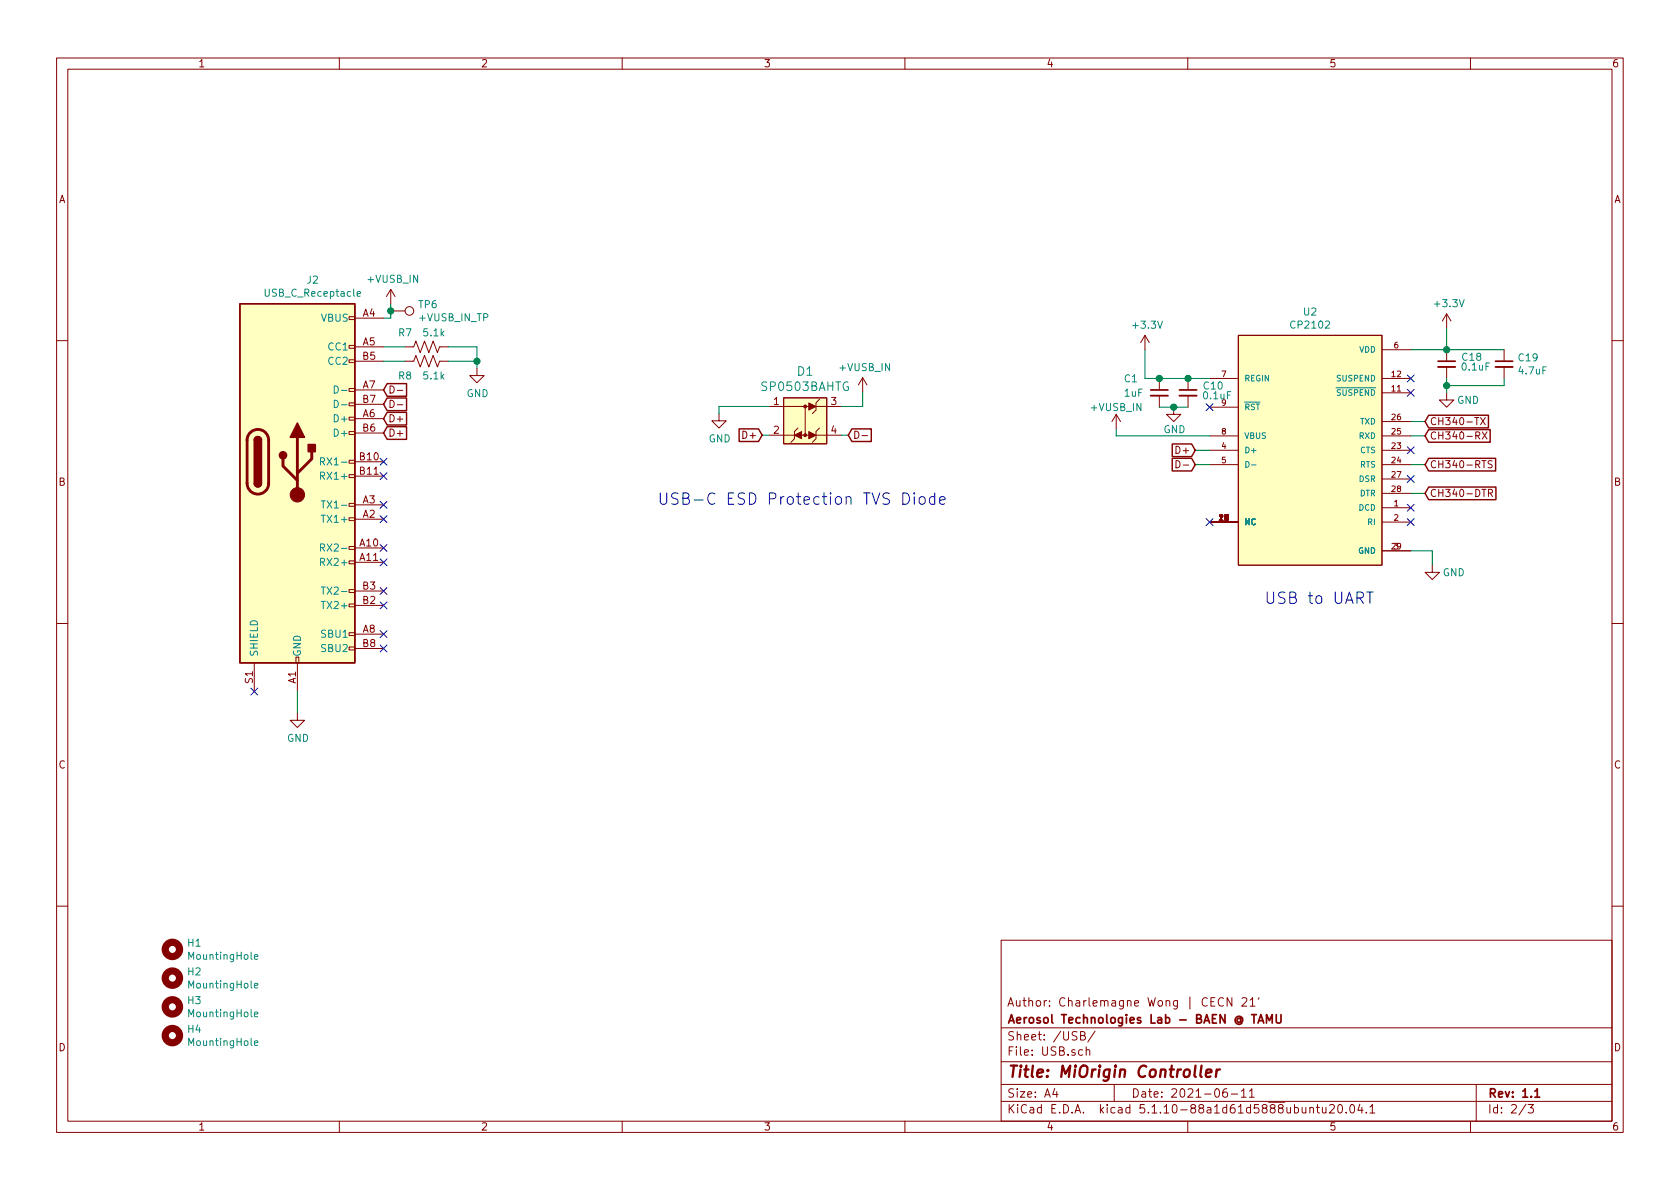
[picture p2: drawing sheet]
EESchema Schematic File Version 4
EELAYER 30 0
EELAYER END
$Descr A4 11693 8268
encoding utf-8
Sheet 2 3
Title "MiOrigin Controller"
Date "2021-06-11"
Rev "1.1"
Comp "Aerosol Technologies Lab - BAEN @ TAMU"
Comment1 "Author: Charlemagne Wong | CECN 21'"
Comment2 ""
Comment3 ""
Comment4 ""
$EndDescr
Connection ~ 3320 2505
Wire Wire Line
	3320 2405 3320 2505
Wire Wire Line
	3120 2405 3320 2405
Wire Wire Line
	3320 2505 3320 2555
Wire Wire Line
	3120 2505 3320 2505
$Comp
L power:GND #PWR?
U 1 1
P 3320 2555
AR Path="/60D75987" Ref="#PWR?"  Part="1" 
AR Path="/60D5DC34/60D75987" Ref="#PWR0105"  Part="1" 
F 0 "#PWR0105" H 3320 2305 50  0001 C CNN
F 1 "GND" H 3325 2382 50  0000 C CNN
F 2 "" H 3320 2555 50  0001 C CNN
F 3 "" H 3320 2555 50  0001 C CNN
	1    3320 2555
	1    0    0    -1  
$EndComp
Wire Wire Line
	2820 2505 2670 2505
Wire Wire Line
	2670 2405 2820 2405
$Comp
L Device:R_US R?
U 1 1
P 2970 2505
AR Path="/60D7598F" Ref="R?"  Part="1" 
AR Path="/60D5DC34/60D7598F" Ref="R8"  Part="1" 
F 0 "R8" V 3070 2355 50  0000 C CNN
F 1 "5.1k" V 3070 2555 50  0000 C CNN
F 2 "Resistor_SMD:R_0603_1608Metric" V 3010 2495 50  0001 C CNN
F 3 "~" H 2970 2505 50  0001 C CNN
F 4 "https://www.digikey.com/en/products/detail/bourns-inc/CR0603-FX-5101ELF/3784064" H 2970 2505 50  0001 C CNN "DigiKey"
	1    2970 2505
	0    1    1    0   
$EndComp
$Comp
L Device:R_US R?
U 1 1
P 2970 2405
AR Path="/60D75995" Ref="R?"  Part="1" 
AR Path="/60D5DC34/60D75995" Ref="R7"  Part="1" 
F 0 "R7" V 2870 2255 50  0000 C CNN
F 1 "5.1k" V 2870 2455 50  0000 C CNN
F 2 "Resistor_SMD:R_0603_1608Metric" V 3010 2395 50  0001 C CNN
F 3 "~" H 2970 2405 50  0001 C CNN
F 4 "https://www.digikey.com/en/products/detail/bourns-inc/CR0603-FX-5101ELF/3784064" H 2970 2405 50  0001 C CNN "DigiKey"
	1    2970 2405
	0    1    1    0   
$EndComp
$Comp
L power:GND #PWR0143
U 1 1
P 2070 4955
F 0 "#PWR0143" H 2070 4705 50  0001 C CNN
F 1 "GND" H 2075 4782 50  0000 C CNN
F 2 "" H 2070 4955 50  0001 C CNN
F 3 "" H 2070 4955 50  0001 C CNN
	1    2070 4955
	1    0    0    -1  
$EndComp
Wire Wire Line
	2070 4805 2070 4955
NoConn ~ 2670 4505
NoConn ~ 2670 4405
NoConn ~ 2670 4205
NoConn ~ 2670 4105
NoConn ~ 2670 3905
NoConn ~ 2670 3805
NoConn ~ 2670 3605
NoConn ~ 2670 3505
NoConn ~ 1770 4805
Text GLabel 2670 3005 2    50   Input ~ 0
D+
Text GLabel 2670 2805 2    50   Input ~ 0
D-
Text GLabel 2670 2705 2    50   Input ~ 0
D-
Text GLabel 2670 2905 2    50   Input ~ 0
D+
NoConn ~ 2670 3205
NoConn ~ 2670 3305
$Comp
L MiOrigin:+VUSB_IN #PWR0144
U 1 1
P 2720 2105
F 0 "#PWR0144" H 2720 1955 50  0001 C CNN
F 1 "+VUSB_IN" H 2735 2278 50  0000 C CNN
F 2 "" H 2720 2105 50  0001 C CNN
F 3 "" H 2720 2105 50  0001 C CNN
	1    2720 2105
	1    0    0    -1  
$EndComp
Wire Wire Line
	2720 2205 2670 2205
$Comp
L Connector:USB_C_Receptacle J?
U 1 1
P 2070 3205
AR Path="/60D7597C" Ref="J?"  Part="1" 
AR Path="/60D5DC34/60D7597C" Ref="J2"  Part="1" 
F 0 "J2" H 2177 4472 50  0000 C CNN
F 1 "USB_C_Receptacle" H 2177 4381 50  0000 C CNN
F 2 "Connector_USB:USB_C_Receptacle_GCT_USB4085" H 2220 3205 50  0001 C CNN
F 3 "https://media.digikey.com/pdf/Data%20Sheets/GCT%20PDFs/Ionex_USB_Conn_Br.pdf" H 2220 3205 50  0001 C CNN
F 4 "https://www.digikey.com/en/products/detail/gct/USB4085-GF-A/9859662" H 2070 3205 50  0001 C CNN "Digikey"
F 5 "USB4085-GF-A" H 2070 3205 50  0001 C CNN "MPN"
F 6 "https://www.digikey.com/en/products/detail/gct/USB4085-GF-A/9859662" H 2070 3205 50  0001 C CNN "DigiKey"
	1    2070 3205
	1    0    0    -1  
$EndComp
$Comp
L Mechanical:MountingHole H1
U 1 1
P 1200 6600
F 0 "H1" H 1300 6646 50  0000 L CNN
F 1 "MountingHole" H 1300 6555 50  0000 L CNN
F 2 "MountingHole:MountingHole_3.2mm_M3_DIN965_Pad_TopBottom" H 1200 6600 50  0001 C CNN
F 3 "~" H 1200 6600 50  0001 C CNN
	1    1200 6600
	1    0    0    -1  
$EndComp
$Comp
L Mechanical:MountingHole H2
U 1 1
P 1200 6800
F 0 "H2" H 1300 6846 50  0000 L CNN
F 1 "MountingHole" H 1300 6755 50  0000 L CNN
F 2 "MountingHole:MountingHole_3.2mm_M3_DIN965_Pad_TopBottom" H 1200 6800 50  0001 C CNN
F 3 "~" H 1200 6800 50  0001 C CNN
	1    1200 6800
	1    0    0    -1  
$EndComp
$Comp
L Mechanical:MountingHole H3
U 1 1
P 1200 7000
F 0 "H3" H 1300 7046 50  0000 L CNN
F 1 "MountingHole" H 1300 6955 50  0000 L CNN
F 2 "MountingHole:MountingHole_3.2mm_M3_DIN965_Pad_TopBottom" H 1200 7000 50  0001 C CNN
F 3 "~" H 1200 7000 50  0001 C CNN
	1    1200 7000
	1    0    0    -1  
$EndComp
$Comp
L Mechanical:MountingHole H4
U 1 1
P 1200 7200
F 0 "H4" H 1300 7246 50  0000 L CNN
F 1 "MountingHole" H 1300 7155 50  0000 L CNN
F 2 "MountingHole:MountingHole_3.2mm_M3_DIN965_Pad_TopBottom" H 1200 7200 50  0001 C CNN
F 3 "~" H 1200 7200 50  0001 C CNN
	1    1200 7200
	1    0    0    -1  
$EndComp
Wire Wire Line
	2720 2105 2720 2155
$Comp
L Connector:TestPoint TP6
U 1 1
P 2720 2155
F 0 "TP6" V 2674 2343 50  0000 L CNN
F 1 "+VUSB_IN_TP" V 2765 2343 50  0000 L CNN
F 2 "TestPoint:TestPoint_Pad_D2.0mm" H 2920 2155 50  0001 C CNN
F 3 "~" H 2920 2155 50  0001 C CNN
	1    2720 2155
	0    1    1    0   
$EndComp
Connection ~ 2720 2155
Wire Wire Line
	2720 2155 2720 2205
Text GLabel 9920 2925 2    50   Input ~ 0
CH340-TX
Text GLabel 9920 3025 2    50   Input ~ 0
CH340-RX
Text GLabel 9920 3425 2    50   Input ~ 0
CH340-DTR
Text GLabel 9920 3225 2    50   Input ~ 0
CH340-RTS
$Comp
L CP2102:CP2102 U2
U 1 1
P 9120 3125
F 0 "U2" H 9120 4090 50  0000 C CNN
F 1 "CP2102" H 9120 3999 50  0000 C CNN
F 2 "CP2102:QFN50P500X500X100-29N" H 9120 3125 50  0001 L BNN
F 3 "" H 9120 3125 50  0001 L BNN
F 4 "CP2102" H 9120 3125 50  0001 L BNN "MP"
F 5 "None" H 9120 3125 50  0001 L BNN "PRICE"
F 6 "Silicon Labs" H 9120 3125 50  0001 L BNN "MF"
F 7 "WFQFN-20 Silicon Labs" H 9120 3125 50  0001 L BNN "PACKAGE"
F 8 "Unavailable" H 9120 3125 50  0001 L BNN "AVAILABILITY"
F 9 "USB to UART Bridge" H 9120 3125 50  0001 L BNN "DESCRIPTION"
F 10 "https://www.digikey.com/en/products/detail/silicon-labs/CP2102-GM/696598" H 9120 3125 50  0001 C CNN "DigiKey"
	1    9120 3125
	1    0    0    -1  
$EndComp
$Comp
L MiOrigin:+VUSB_IN #PWR0106
U 1 1
P 7770 2975
F 0 "#PWR0106" H 7770 2825 50  0001 C CNN
F 1 "+VUSB_IN" H 7770 3125 50  0000 C CNN
F 2 "" H 7770 2975 50  0001 C CNN
F 3 "" H 7770 2975 50  0001 C CNN
	1    7770 2975
	1    0    0    -1  
$EndComp
Wire Wire Line
	7970 2425 7970 2625
Wire Wire Line
	7970 2625 8070 2625
NoConn ~ 8420 2825
$Comp
L Device:C_Small C1
U 1 1
P 8070 2725
F 0 "C1" H 7820 2825 50  0000 L CNN
F 1 "1uF" H 7820 2725 50  0000 L CNN
F 2 "Capacitor_SMD:C_0603_1608Metric" H 8070 2725 50  0001 C CNN
F 3 "~" H 8070 2725 50  0001 C CNN
F 4 "https://www.digikey.com/en/products/detail/kemet/C0603C105K4RACAUTO/8635831" H 8070 2725 50  0001 C CNN "DigiKey"
	1    8070 2725
	1    0    0    -1  
$EndComp
Connection ~ 8070 2625
Wire Wire Line
	8070 2625 8270 2625
$Comp
L Device:C_Small C10
U 1 1
P 8270 2725
F 0 "C10" H 8370 2775 50  0000 L CNN
F 1 "0.1uF" H 8366 2707 50  0000 L CNN
F 2 "Capacitor_SMD:C_0603_1608Metric" H 8270 2725 50  0001 C CNN
F 3 "~" H 8270 2725 50  0001 C CNN
F 4 "https://www.digikey.com/en/products/detail/kemet/C0603C104J4RACTU/411096" H 8270 2725 50  0001 C CNN "DigiKey"
	1    8270 2725
	1    0    0    -1  
$EndComp
Connection ~ 8270 2625
Wire Wire Line
	8270 2625 8420 2625
$Comp
L power:GND #PWR0107
U 1 1
P 8170 2825
F 0 "#PWR0107" H 8170 2575 50  0001 C CNN
F 1 "GND" H 8176 2671 50  0000 C CNN
F 2 "" H 8170 2825 50  0001 C CNN
F 3 "" H 8170 2825 50  0001 C CNN
	1    8170 2825
	1    0    0    -1  
$EndComp
Wire Wire Line
	8170 2825 8070 2825
Wire Wire Line
	8170 2825 8270 2825
Connection ~ 8170 2825
$Comp
L Device:C_Small C18
U 1 1
P 10070 2525
F 0 "C18" H 10170 2575 50  0000 L CNN
F 1 "0.1uF" H 10166 2507 50  0000 L CNN
F 2 "Capacitor_SMD:C_0603_1608Metric" H 10070 2525 50  0001 C CNN
F 3 "~" H 10070 2525 50  0001 C CNN
F 4 "https://www.digikey.com/en/products/detail/kemet/C0603C104J4RACTU/411096" H 10070 2525 50  0001 C CNN "DigiKey"
	1    10070 2525
	1    0    0    -1  
$EndComp
Wire Wire Line
	9820 2425 10070 2425
$Comp
L power:GND #PWR0108
U 1 1
P 10070 2725
F 0 "#PWR0108" H 10070 2475 50  0001 C CNN
F 1 "GND" H 10220 2675 50  0000 C CNN
F 2 "" H 10070 2725 50  0001 C CNN
F 3 "" H 10070 2725 50  0001 C CNN
	1    10070 2725
	1    0    0    -1  
$EndComp
NoConn ~ 9820 2625
NoConn ~ 9820 2725
Text GLabel 8320 3125 0    50   Input ~ 0
D+
Wire Wire Line
	8320 3125 8420 3125
Text GLabel 8320 3225 0    50   Input ~ 0
D-
Wire Wire Line
	8320 3225 8420 3225
NoConn ~ 8420 3625
Wire Wire Line
	9920 2925 9820 2925
Wire Wire Line
	9820 3025 9920 3025
Wire Wire Line
	9920 3425 9820 3425
Wire Wire Line
	9920 3225 9820 3225
NoConn ~ 9820 3125
NoConn ~ 9820 3325
NoConn ~ 9820 3525
NoConn ~ 9820 3625
$Comp
L dk_TVS-Diodes:SP0503BAHTG D1
U 1 1
P 5655 2920
F 0 "D1" H 5605 3267 60  0000 C CNN
F 1 "SP0503BAHTG" H 5605 3161 60  0000 C CNN
F 2 "digikey-footprints:SOT-143-4" H 5855 3120 60  0001 L CNN
F 3 "https://www.littelfuse.com/~/media/files/littelfuse/technical%20resources/documents/data%20sheets/sp05xxba.pdf" H 5855 3220 60  0001 L CNN
F 4 "F2715CT-ND" H 5855 3320 60  0001 L CNN "Digi-Key_PN"
F 5 "SP0503BAHTG" H 5855 3420 60  0001 L CNN "MPN"
F 6 "Circuit Protection" H 5855 3520 60  0001 L CNN "Category"
F 7 "TVS - Diodes" H 5855 3620 60  0001 L CNN "Family"
F 8 "https://www.littelfuse.com/~/media/files/littelfuse/technical%20resources/documents/data%20sheets/sp05xxba.pdf" H 5855 3720 60  0001 L CNN "DK_Datasheet_Link"
F 9 "/product-detail/en/littelfuse-inc/SP0503BAHTG/F2715CT-ND/1154322" H 5855 3820 60  0001 L CNN "DK_Detail_Page"
F 10 "TVS DIODE 5.5V 8.5V SOT143-4" H 5855 3920 60  0001 L CNN "Description"
F 11 "Littelfuse Inc." H 5855 4020 60  0001 L CNN "Manufacturer"
F 12 "Active" H 5855 4120 60  0001 L CNN "Status"
F 13 "https://www.digikey.com/en/products/detail/littelfuse-inc/SP0503BAHTG/1154308" H 5655 2920 50  0001 C CNN "DigiKey"
	1    5655 2920
	1    0    0    -1  
$EndComp
$Comp
L MiOrigin:+VUSB_IN #PWR0109
U 1 1
P 6005 2720
F 0 "#PWR0109" H 6005 2570 50  0001 C CNN
F 1 "+VUSB_IN" H 6020 2893 50  0000 C CNN
F 2 "" H 6005 2720 50  0001 C CNN
F 3 "" H 6005 2720 50  0001 C CNN
	1    6005 2720
	1    0    0    -1  
$EndComp
Wire Wire Line
	6005 2720 6005 2820
Wire Wire Line
	6005 2820 5855 2820
Text GLabel 5305 3020 0    50   Input ~ 0
D+
Wire Wire Line
	5305 3020 5355 3020
Text GLabel 5905 3020 2    50   Input ~ 0
D-
Wire Wire Line
	5855 3020 5905 3020
$Comp
L power:GND #PWR?
U 1 1
P 5005 2870
AR Path="/60FB327A" Ref="#PWR?"  Part="1" 
AR Path="/60D5DC34/60FB327A" Ref="#PWR0110"  Part="1" 
F 0 "#PWR0110" H 5005 2620 50  0001 C CNN
F 1 "GND" H 5010 2697 50  0000 C CNN
F 2 "" H 5005 2870 50  0001 C CNN
F 3 "" H 5005 2870 50  0001 C CNN
	1    5005 2870
	1    0    0    -1  
$EndComp
Wire Wire Line
	5355 2820 5005 2820
Wire Wire Line
	5005 2820 5005 2870
$Comp
L power:GND #PWR0111
U 1 1
P 9970 3925
F 0 "#PWR0111" H 9970 3675 50  0001 C CNN
F 1 "GND" H 10120 3875 50  0000 C CNN
F 2 "" H 9970 3925 50  0001 C CNN
F 3 "" H 9970 3925 50  0001 C CNN
	1    9970 3925
	1    0    0    -1  
$EndComp
Wire Wire Line
	9970 3925 9970 3825
Wire Wire Line
	9970 3825 9820 3825
$Comp
L power:+3.3V #PWR0127
U 1 1
P 7970 2425
F 0 "#PWR0127" H 7970 2275 50  0001 C CNN
F 1 "+3.3V" H 7985 2598 50  0000 C CNN
F 2 "" H 7970 2425 50  0001 C CNN
F 3 "" H 7970 2425 50  0001 C CNN
	1    7970 2425
	1    0    0    -1  
$EndComp
Wire Wire Line
	7770 2975 7770 3025
Wire Wire Line
	7770 3025 8420 3025
$Comp
L Device:C_Small C19
U 1 1
P 10470 2525
F 0 "C19" H 10562 2571 50  0000 L CNN
F 1 "4.7uF" H 10562 2480 50  0000 L CNN
F 2 "Capacitor_SMD:C_0805_2012Metric" H 10470 2525 50  0001 C CNN
F 3 "~" H 10470 2525 50  0001 C CNN
F 4 "https://www.digikey.com/en/products/detail/kemet/C0805C475K4RACTU/3317621" H 10470 2525 50  0001 C CNN "DigiKey"
	1    10470 2525
	1    0    0    -1  
$EndComp
Wire Wire Line
	10070 2725 10070 2675
Wire Wire Line
	10070 2675 10470 2675
Wire Wire Line
	10470 2675 10470 2625
Connection ~ 10070 2675
Wire Wire Line
	10070 2675 10070 2625
$Comp
L power:+3.3V #PWR0160
U 1 1
P 10070 2275
F 0 "#PWR0160" H 10070 2125 50  0001 C CNN
F 1 "+3.3V" H 10085 2448 50  0000 C CNN
F 2 "" H 10070 2275 50  0001 C CNN
F 3 "" H 10070 2275 50  0001 C CNN
	1    10070 2275
	1    0    0    -1  
$EndComp
Wire Wire Line
	10070 2275 10070 2425
Connection ~ 10070 2425
Wire Wire Line
	10070 2425 10470 2425
Text Notes 4575 3515 0    79   ~ 0
USB-C ESD Protection TVS Diode
Text Notes 8800 4205 0    79   ~ 0
USB to UART
$EndSCHEMATC
